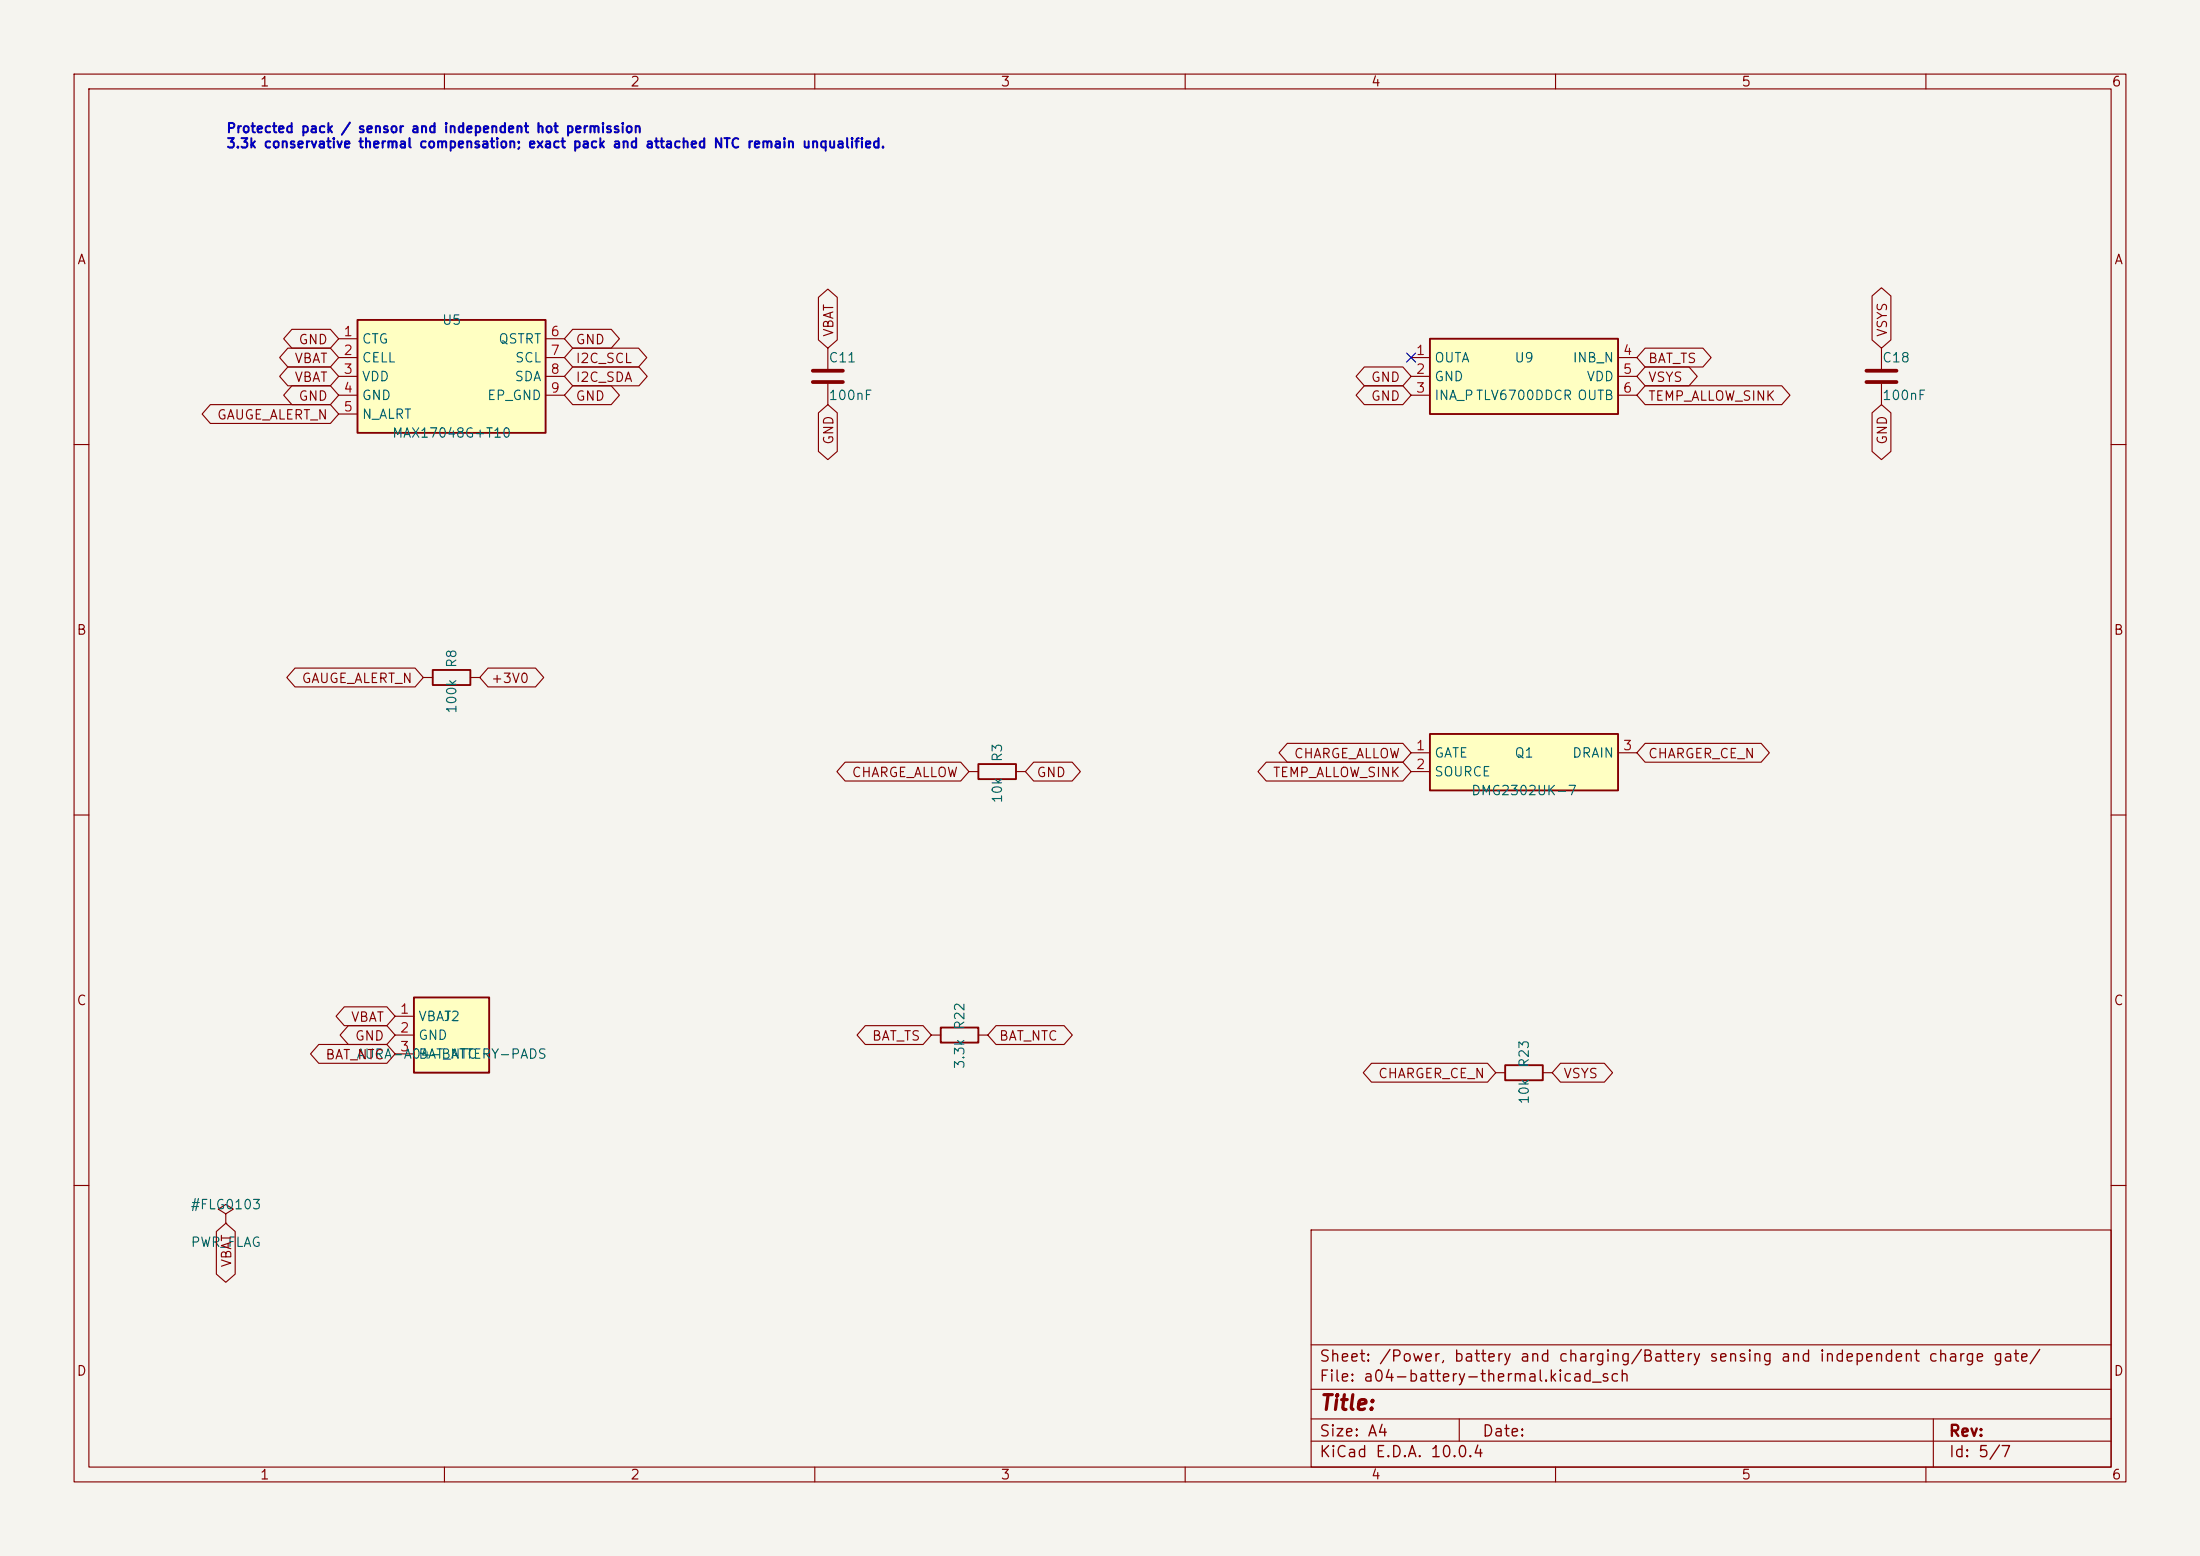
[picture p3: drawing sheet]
<svg xmlns="http://www.w3.org/2000/svg" width="297mm" height="210mm" viewBox="0 0 297 210" stroke-linecap="round" stroke-linejoin="round" font-family="sans-serif">
<path d="M0 0h297v210h-297z" fill="#f5f4ef" stroke="#f5f4ef" stroke-width=".14"/>
<g fill="none" stroke="#840000" stroke-width=".15">
<path d="M10 10h277v190h-277zM12 12h273v186h-273zM60 10v2M110 10v2M160 10v2M210 10v2M260 10v2M10 60h2M285 60h2M10 110h2M285 110h2M201.9 144.8h1.3"/>
<path d="M208.3 144.8h1.2M10 160h2M177 166h108v32h-108zM285 160h2M60 198v2M110 198v2M160 198v2M177 194.5h108M177 191.5h108M177 187.5h108M177 181.5h108M197 191.5v3"/>
<path d="M210 198v2M260 198v2M261 191.5v6.5"/>
</g>
<path d="M203.2 143.8h5.1v2h-5.1z" fill="none" stroke="#840000" stroke-width=".25"/>
<path d="M193 45.7h25.4v10.2h-25.4z" fill="#ffffc2"/>
<path d="M193 45.7h25.4v10.2h-25.4z" fill="none" stroke="#840000" stroke-width=".25"/>
<path d="M190.5 48.3h2.5M190.5 50.8h2.5M190.5 53.3h2.5M218.4 48.3h2.6M218.4 50.8h2.6M218.4 53.3h2.6M30.5 163.8l1-.6-1-.6-1 .6 1 .6v1.3M30.5 165.1h.1" fill="none" stroke="#840000" stroke-width=".15"/>
<path d="M55.9 134.6h10.1v10.2h-10.1z" fill="#ffffc2"/>
<path d="M55.9 134.6h10.1v10.2h-10.1zM127 138.7h5.1v2h-5.1z" fill="none" stroke="#840000" stroke-width=".25"/>
<path d="M254 47v2.8M254 51.8v2.8M53.3 137.2h2.6M53.3 139.7h2.6M125.7 139.7h1.3M132.1 139.7h1.2M53.3 142.2h2.6" fill="none" stroke="#840000" stroke-width=".15"/>
<path d="M252 50h4M252 51.6h4" fill="none" stroke="#840000" stroke-width=".51"/>
<path d="M193 99.1h25.4v7.6h-25.4z" fill="#ffffc2"/>
<path d="M193 99.1h25.4v7.6h-25.4zM132.1 103.1h5.1v2.1h-5.1z" fill="none" stroke="#840000" stroke-width=".25"/>
<path d="M111.8 47v2.8M111.8 51.8v2.8M130.8 104.1h1.3M137.2 104.1h1.2M190.5 101.6h2.5M190.5 104.1h2.5M218.4 101.6h2.6" fill="none" stroke="#840000" stroke-width=".15"/>
<path d="M109.7 50h4.1M109.7 51.6h4.1" fill="none" stroke="#840000" stroke-width=".51"/>
<path d="M48.3 43.2h25.4v15.2h-25.4z" fill="#ffffc2"/>
<path d="M48.3 43.2h25.4v15.2h-25.4zM58.4 90.4h5.1v2.1h-5.1z" fill="none" stroke="#840000" stroke-width=".25"/>
<g fill="none" stroke="#840000" stroke-width=".15">
<path d="M252.7 39.9l1.3-1.1 1.3 1.1v6l-1.3 1.1-1.3-1.1zM28.4 54.6h16.2l1.1 1.3-1.1 1.3h-16.2l-1.1-1.3zM38.9 47h5.7l1.1 1.3-1.1 1.2h-5.7l-1.2-1.2zM38.9 49.5h5.7l1.1 1.3-1.1 1.3h-5.7l-1.2-1.3zM39.4 44.4h5.2l1.1 1.3-1.1 1.3h-5.2l-1.1-1.3zM39.4 52.1h5.2l1.1 1.2-1.1 1.3h-5.2l-1.1-1.3zM45.7 45.7h2.6M45.7 48.3h2.6M45.7 50.8h2.6M45.7 53.3h2.6M45.7 55.9h2.6M73.7 45.7h2.5"/>
<path d="M73.7 48.3h2.5M73.7 50.8h2.5M73.7 53.3h2.5M77.3 52.1h5.2l1.1 1.2-1.1 1.3h-5.2l-1.1-1.3zM77.3 44.4h5.2l1.1 1.3-1.1 1.3h-5.2l-1.1-1.3zM77.3 49.5h9l1.1 1.3-1.1 1.3h-9l-1.1-1.3zM77.3 47h8.9l1.1 1.3-1.1 1.2h-8.9l-1.1-1.2zM110.5 40.1l1.3-1.1 1.2 1.1v5.8l-1.2 1.1-1.3-1.1zM110.5 55.7l1.3-1.1 1.2 1.1v5.2l-1.2 1.1-1.3-1.1zM184.2 49.5h5.2l1.1 1.3-1.1 1.3h-5.2l-1.1-1.3zM184.2 52.1h5.2l1.1 1.2-1.1 1.3h-5.2l-1.1-1.3zM222.1 47h7.8l1.1 1.3-1.1 1.2h-7.8l-1.1-1.2z"/>
<path d="M222.1 49.5h5.9l1.1 1.3-1.1 1.3h-5.9l-1.1-1.3zM222.1 52.1h18.4l1.2 1.2-1.2 1.3h-18.4l-1.1-1.3zM252.7 55.7l1.3-1.1 1.3 1.1v5.2l-1.3 1.1-1.3-1.1zM39.8 90.2h16.2l1.1 1.2-1.1 1.3h-16.2l-1.1-1.3zM57.1 91.4h1.3M63.5 91.4h1.3M65.9 90.2h6.4l1.1 1.2-1.1 1.3h-6.4l-1.1-1.3zM114.1 102.9h15.6l1.1 1.2-1.1 1.3h-15.6l-1.1-1.3zM139.5 102.9h5.2l1.2 1.2-1.2 1.3h-5.2l-1.1-1.3zM170.9 102.9h18.5l1.1 1.2-1.1 1.3h-18.5l-1.1-1.3zM173.8 100.3h15.6l1.1 1.3-1.1 1.3h-15.6l-1.1-1.3zM222.1 100.3h15.7l1.1 1.3-1.1 1.3h-15.7l-1.1-1.3z"/>
<path d="M46.5 135.9h5.7l1.1 1.3-1.1 1.2h-5.7l-1.1-1.2zM47 138.4h5.2l1.1 1.3-1.1 1.3h-5.2l-1.1-1.3zM116.8 138.4h7.8l1.1 1.3-1.1 1.3h-7.8l-1.1-1.3zM134.5 138.4h9.2l1.1 1.3-1.1 1.3h-9.2l-1.2-1.3zM43 141h9.2l1.1 1.2-1.1 1.3h-9.2l-1.1-1.3zM185.2 143.5h15.6l1.1 1.3-1.1 1.3h-15.6l-1.2-1.3zM210.7 143.5h5.9l1.1 1.3-1.1 1.3h-5.9l-1.2-1.3zM29.2 166.2l1.3-1.1 1.3 1.1v5.8l-1.3 1.1-1.3-1.1z"/>
</g>
<path d="M189.9 47.7l1.2 1.2M191.1 47.7l-1.2 1.2" fill="none" stroke="#000084" stroke-width=".15"/>
<text font-size="2" fill="#840000" x="178" y="190.8">Title:</text>
<g font-size="1.5" fill="#840000">
<text x="178" y="184.2">Sheet: /Power, battery and charging/Battery sensing and independent charge gate/</text>
<text x="178" y="186.9">File: a04-battery-thermal.kicad_sch</text>
<text x="178" y="197.1">KiCad E.D.A. 10.0.4</text>
<text x="178" y="194.3">Size: A4</text>
<text x="200" y="194.3">Date:</text>
<text x="263" y="194.3">Rev:</text>
<text x="263" y="197.1">Id: 5/7</text>
</g>
<g font-size="1.3" fill="#840000">
<text x="35" y="12">1</text>
<text x="85" y="12">2</text>
<text x="135" y="12">3</text>
<text x="185" y="12">4</text>
<text x="235" y="12">5</text>
<text x="285" y="12">6</text>
<text x="10.3" y="36">A</text>
<text x="285.3" y="36">A</text>
<text x="40.2" y="46.8">GND</text>
<text x="77.6" y="46.8">GND</text>
<text x="112.8" y="45.6" transform="rotate(-90 112.8 45.6)">VBAT</text>
<text x="255.1" y="45.6" transform="rotate(-90 255.1 45.6)">VSYS</text>
<text x="39.7" y="49.3">VBAT</text>
<text x="39.7" y="51.9">VBAT</text>
<text x="77.6" y="51.9">I2C_SDA</text>
<text x="77.6" y="49.3">I2C_SCL</text>
<text x="185" y="51.9">GND</text>
<text x="222.4" y="49.3">BAT_TS</text>
<text x="222.4" y="51.9">VSYS</text>
<text x="29.2" y="56.9">GAUGE_ALERT_N</text>
<text x="40.2" y="54.4">GND</text>
<text x="77.6" y="54.4">GND</text>
<text x="185" y="54.4">GND</text>
<text x="222.4" y="54.4">TEMP_ALLOW_SINK</text>
<text x="112.8" y="60.1" transform="rotate(-90 112.8 60.1)">GND</text>
<text x="255.1" y="60.1" transform="rotate(-90 255.1 60.1)">GND</text>
<text x="10.3" y="86">B</text>
<text x="285.3" y="86">B</text>
<text x="40.6" y="92.5">GAUGE_ALERT_N</text>
<text x="66.2" y="92.5">+3V0</text>
<text x="114.9" y="105.2">CHARGE_ALLOW</text>
<text x="139.9" y="105.2">GND</text>
<text x="171.8" y="105.2">TEMP_ALLOW_SINK</text>
<text x="174.6" y="102.7">CHARGE_ALLOW</text>
<text x="222.4" y="102.7">CHARGER_CE_N</text>
<text x="10.3" y="136">C</text>
<text x="285.3" y="136">C</text>
<text x="43.8" y="143.3">BAT_NTC</text>
<text x="47.3" y="138.2">VBAT</text>
<text x="47.8" y="140.8">GND</text>
<text x="117.6" y="140.8">BAT_TS</text>
<text x="134.8" y="140.8">BAT_NTC</text>
<text x="186" y="145.8">CHARGER_CE_N</text>
<text x="211" y="145.8">VSYS</text>
<text x="31.5" y="171.1" transform="rotate(-90 31.5 171.1)">VBAT</text>
<text x="10.3" y="186">D</text>
<text x="285.3" y="186">D</text>
<text x="35" y="200">1</text>
<text x="85" y="200">2</text>
<text x="135" y="200">3</text>
<text x="185" y="200">4</text>
<text x="235" y="200">5</text>
<text x="285" y="200">6</text>
</g>
<g font-size="1.3" fill="#0000c2">
<text x="30.5" y="18.3">Protected pack / sensor and independent hot permission</text>
<text x="30.5" y="20.3">3.3k conservative thermal compensation; exact pack and attached NTC remain unqualified.</text>
</g>
<g font-size="1.3" fill="#a90000">
<text x="46.3" y="45.7">1</text>
<text x="74.2" y="45.7">6</text>
<text x="46.3" y="48.2">2</text>
<text x="46.3" y="50.8">3</text>
<text x="46.3" y="53.3">4</text>
<text x="74.2" y="48.2">7</text>
<text x="74.2" y="50.8">8</text>
<text x="74.2" y="53.3">9</text>
<text x="191.1" y="48.2">1</text>
<text x="191.1" y="50.8">2</text>
<text x="191.1" y="53.3">3</text>
<text x="219" y="48.2">4</text>
<text x="219" y="50.8">5</text>
<text x="219" y="53.3">6</text>
<text x="46.3" y="55.9">5</text>
<text x="191.1" y="101.6">1</text>
<text x="219" y="101.6">3</text>
<text x="191.1" y="104.1">2</text>
<text x="53.9" y="137.1">1</text>
<text x="53.9" y="139.7">2</text>
<text x="53.9" y="142.2">3</text>
</g>
<g font-size="1.3" fill="#006464">
<text x="48.8" y="46.7">CTG</text>
<text x="59.6" y="44.2">U5</text>
<text x="67.2" y="46.7">QSTRT</text>
<text x="48.8" y="49.2">CELL</text>
<text x="48.8" y="51.8">VDD</text>
<text x="69.4" y="51.8">SDA</text>
<text x="69.4" y="49.2">SCL</text>
<text x="111.8" y="49.2">C11</text>
<text x="193.5" y="49.2">OUTA</text>
<text x="193.5" y="51.8">GND</text>
<text x="204.4" y="49.2">U9</text>
<text x="212.2" y="49.2">INB_N</text>
<text x="214.1" y="51.8">VDD</text>
<text x="254" y="49.2">C18</text>
<text x="48.8" y="54.3">GND</text>
<text x="48.8" y="56.9">N_ALRT</text>
<text x="52.8" y="59.4">MAX17048G+T10</text>
<text x="65.7" y="54.3">EP_GND</text>
<text x="111.8" y="54.3">100nF</text>
<text x="193.5" y="54.3">INA_PTLV6700DDCR OUTB</text>
<text x="254" y="54.3">100nF</text>
<text x="61.9" y="90.2" transform="rotate(-90 61.9 90.2)">R8</text>
<text x="61.9" y="96.4" transform="rotate(-90 61.9 96.4)">100k</text>
<text x="135.6" y="102.9" transform="rotate(-90 135.6 102.9)">R3</text>
<text x="193.5" y="102.6">GATE</text>
<text x="193.5" y="105.1">SOURCE</text>
<text x="198.5" y="107.7">DMG2302UK-7</text>
<text x="204.4" y="102.6">Q1</text>
<text x="212.2" y="102.6">DRAIN</text>
<text x="135.6" y="108.5" transform="rotate(-90 135.6 108.5)">10k</text>
<text x="48" y="143.2">AURA-A04-BATTERY-PADS</text>
<text x="56.4" y="138.1">VBAT</text>
<text x="56.4" y="140.7">GND</text>
<text x="56.4" y="143.2">BAT_NTC</text>
<text x="59.8" y="138.1">J2</text>
<text x="130.5" y="139.1" transform="rotate(-90 130.5 139.1)">R22</text>
<text x="130.5" y="144.4" transform="rotate(-90 130.5 144.4)">3.3k</text>
<text x="206.7" y="149.1" transform="rotate(-90 206.7 149.1)">10k</text>
<text x="206.7" y="144.2" transform="rotate(-90 206.7 144.2)">R23</text>
<text x="25.6" y="163.5">#FLG0103</text>
<text x="25.7" y="168.6">PWR_FLAG</text>
</g>
</svg>
